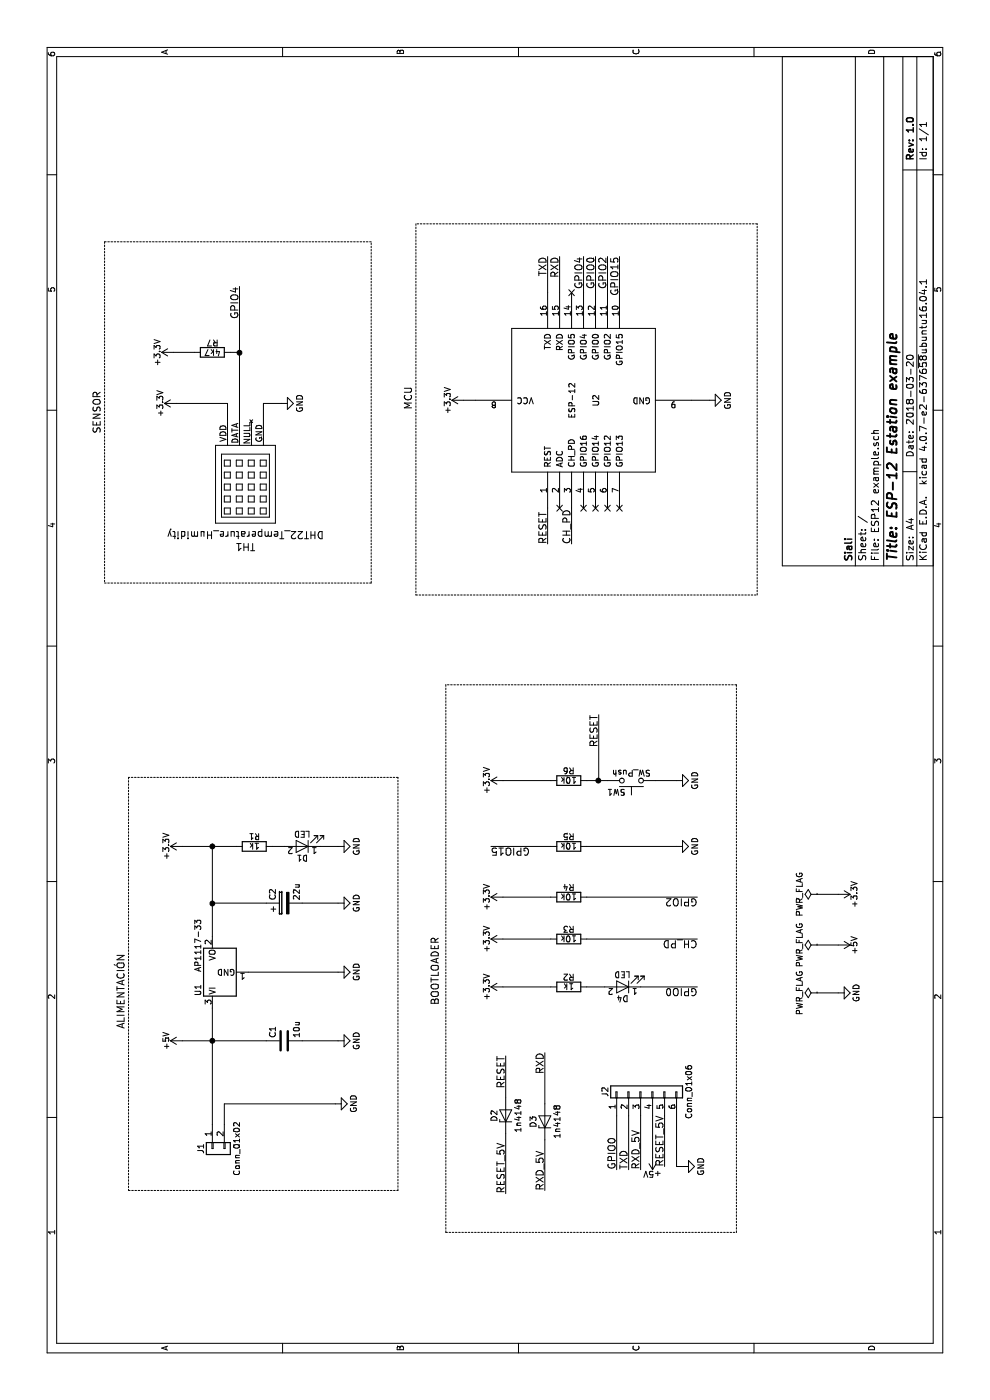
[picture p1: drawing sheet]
EESchema Schematic File Version 2
LIBS:power
LIBS:device
LIBS:switches
LIBS:relays
LIBS:motors
LIBS:transistors
LIBS:conn
LIBS:linear
LIBS:regul
LIBS:74xx
LIBS:cmos4000
LIBS:adc-dac
LIBS:memory
LIBS:xilinx
LIBS:microcontrollers
LIBS:dsp
LIBS:microchip
LIBS:analog_switches
LIBS:motorola
LIBS:texas
LIBS:intel
LIBS:audio
LIBS:interface
LIBS:digital-audio
LIBS:philips
LIBS:display
LIBS:cypress
LIBS:siliconi
LIBS:opto
LIBS:atmel
LIBS:contrib
LIBS:valves
LIBS:ESP8266
LIBS:sensors
LIBS:ESP12 example-cache
EELAYER 25 0
EELAYER END
$Descr A4 11693 8268
encoding utf-8
Sheet 1 1
Title "ESP-12 Estation example"
Date "2018-03-20"
Rev "1.0"
Comp "Siali"
Comment1 ""
Comment2 ""
Comment3 ""
Comment4 ""
$EndDescr
$Comp
L ESP-12 U2
U 1 1
P 8350 4875
F 0 "U2" H 8350 4775 50  0000 C CNN
F 1 "ESP-12" H 8350 4975 50  0000 C CNN
F 2 "ESP8266:ESP-12" H 8350 4875 50  0001 C CNN
F 3 "" H 8350 4875 50  0001 C CNN
	1    8350 4875
	1    0    0    -1  
$EndComp
$Comp
L GND #PWR01
U 1 1
P 8350 5925
F 0 "#PWR01" H 8350 5675 50  0001 C CNN
F 1 "GND" H 8350 5775 50  0000 C CNN
F 2 "" H 8350 5925 50  0001 C CNN
F 3 "" H 8350 5925 50  0001 C CNN
	1    8350 5925
	1    0    0    -1  
$EndComp
$Comp
L LED D1
U 1 1
P 4625 2525
F 0 "D1" H 4625 2625 50  0000 C CNN
F 1 "LED" H 4625 2425 50  0000 C CNN
F 2 "LEDs:LED_0805" H 4625 2525 50  0001 C CNN
F 3 "" H 4625 2525 50  0001 C CNN
	1    4625 2525
	0    -1   -1   0   
$EndComp
$Comp
L R R1
U 1 1
P 4625 2125
F 0 "R1" V 4705 2125 50  0000 C CNN
F 1 "1k" V 4625 2125 50  0000 C CNN
F 2 "Resistors_SMD:R_1206" V 4555 2125 50  0001 C CNN
F 3 "" H 4625 2125 50  0001 C CNN
	1    4625 2125
	1    0    0    -1  
$EndComp
$Comp
L LED D4
U 1 1
P 3450 5200
F 0 "D4" H 3450 5300 50  0000 C CNN
F 1 "LED" H 3450 5100 50  0000 C CNN
F 2 "LEDs:LED_0805" H 3450 5200 50  0001 C CNN
F 3 "" H 3450 5200 50  0001 C CNN
	1    3450 5200
	0    -1   -1   0   
$EndComp
$Comp
L R R2
U 1 1
P 3450 4750
F 0 "R2" V 3530 4750 50  0000 C CNN
F 1 "1k" V 3450 4750 50  0000 C CNN
F 2 "Resistors_SMD:R_1206" V 3380 4750 50  0001 C CNN
F 3 "" H 3450 4750 50  0001 C CNN
	1    3450 4750
	1    0    0    1   
$EndComp
$Comp
L GND #PWR02
U 1 1
P 4625 2825
F 0 "#PWR02" H 4625 2575 50  0001 C CNN
F 1 "GND" H 4625 2675 50  0000 C CNN
F 2 "" H 4625 2825 50  0001 C CNN
F 3 "" H 4625 2825 50  0001 C CNN
	1    4625 2825
	1    0    0    -1  
$EndComp
Text Label 9550 4975 2    60   ~ 0
GPIO0
Text Label 3450 5825 1    60   ~ 0
GPIO0
Text Label 9550 4675 2    60   ~ 0
RXD
Text Label 9550 4875 2    60   ~ 0
GPIO4
Text Label 9550 4575 2    60   ~ 0
TXD
Text Label 9550 5075 2    60   ~ 0
GPIO2
Text Label 9550 5175 2    60   ~ 0
GPIO15
Text Label 7150 4775 0    60   ~ 0
CH_PD
Text Label 7150 4575 0    60   ~ 0
RESET
$Comp
L AP1117-33 U1
U 1 1
P 3575 1775
F 0 "U1" H 3425 1900 50  0000 C CNN
F 1 "AP1117-33" H 3575 1900 50  0000 L CNN
F 2 "TO_SOT_Packages_SMD:SOT-223-3Lead_TabPin2" H 3575 1975 50  0001 C CNN
F 3 "" H 3675 1525 50  0001 C CNN
	1    3575 1775
	1    0    0    -1  
$EndComp
$Comp
L C C1
U 1 1
P 3000 2375
F 0 "C1" H 3025 2475 50  0000 L CNN
F 1 "10u" H 3025 2275 50  0000 L CNN
F 2 "Capacitors_SMD:C_1206" H 3038 2225 50  0001 C CNN
F 3 "" H 3000 2375 50  0001 C CNN
	1    3000 2375
	1    0    0    -1  
$EndComp
$Comp
L CP C2
U 1 1
P 4150 2375
F 0 "C2" H 4175 2475 50  0000 L CNN
F 1 "22u" H 4175 2275 50  0000 L CNN
F 2 "Capacitors_SMD:CP_Elec_4x5.7" H 4188 2225 50  0001 C CNN
F 3 "" H 4150 2375 50  0001 C CNN
	1    4150 2375
	1    0    0    -1  
$EndComp
$Comp
L GND #PWR03
U 1 1
P 3000 2825
F 0 "#PWR03" H 3000 2575 50  0001 C CNN
F 1 "GND" H 3000 2675 50  0000 C CNN
F 2 "" H 3000 2825 50  0001 C CNN
F 3 "" H 3000 2825 50  0001 C CNN
	1    3000 2825
	1    0    0    -1  
$EndComp
$Comp
L GND #PWR04
U 1 1
P 3575 2825
F 0 "#PWR04" H 3575 2575 50  0001 C CNN
F 1 "GND" H 3575 2675 50  0000 C CNN
F 2 "" H 3575 2825 50  0001 C CNN
F 3 "" H 3575 2825 50  0001 C CNN
	1    3575 2825
	1    0    0    -1  
$EndComp
$Comp
L GND #PWR05
U 1 1
P 4150 2825
F 0 "#PWR05" H 4150 2575 50  0001 C CNN
F 1 "GND" H 4150 2675 50  0000 C CNN
F 2 "" H 4150 2825 50  0001 C CNN
F 3 "" H 4150 2825 50  0001 C CNN
	1    4150 2825
	1    0    0    -1  
$EndComp
$Comp
L R R3
U 1 1
P 3850 4750
F 0 "R3" V 3930 4750 50  0000 C CNN
F 1 "10k" V 3850 4750 50  0000 C CNN
F 2 "Resistors_SMD:R_1206" V 3780 4750 50  0001 C CNN
F 3 "" H 3850 4750 50  0001 C CNN
	1    3850 4750
	1    0    0    -1  
$EndComp
$Comp
L +3.3V #PWR06
U 1 1
P 4625 1525
F 0 "#PWR06" H 4625 1375 50  0001 C CNN
F 1 "+3.3V" H 4625 1665 50  0000 C CNN
F 2 "" H 4625 1525 50  0001 C CNN
F 3 "" H 4625 1525 50  0001 C CNN
	1    4625 1525
	1    0    0    -1  
$EndComp
$Comp
L +3.3V #PWR07
U 1 1
P 3850 4200
F 0 "#PWR07" H 3850 4050 50  0001 C CNN
F 1 "+3.3V" H 3850 4340 50  0000 C CNN
F 2 "" H 3850 4200 50  0001 C CNN
F 3 "" H 3850 4200 50  0001 C CNN
	1    3850 4200
	1    0    0    -1  
$EndComp
Text Label 3850 5825 1    60   ~ 0
CH_PD
$Comp
L R R4
U 1 1
P 4200 4750
F 0 "R4" V 4280 4750 50  0000 C CNN
F 1 "10k" V 4200 4750 50  0000 C CNN
F 2 "Resistors_SMD:R_1206" V 4130 4750 50  0001 C CNN
F 3 "" H 4200 4750 50  0001 C CNN
	1    4200 4750
	1    0    0    -1  
$EndComp
$Comp
L +3.3V #PWR08
U 1 1
P 4200 4200
F 0 "#PWR08" H 4200 4050 50  0001 C CNN
F 1 "+3.3V" H 4200 4340 50  0000 C CNN
F 2 "" H 4200 4200 50  0001 C CNN
F 3 "" H 4200 4200 50  0001 C CNN
	1    4200 4200
	1    0    0    -1  
$EndComp
Text Label 4200 5825 1    60   ~ 0
GPIO2
$Comp
L +3.3V #PWR09
U 1 1
P 3450 4200
F 0 "#PWR09" H 3450 4050 50  0001 C CNN
F 1 "+3.3V" H 3450 4340 50  0000 C CNN
F 2 "" H 3450 4200 50  0001 C CNN
F 3 "" H 3450 4200 50  0001 C CNN
	1    3450 4200
	1    0    0    -1  
$EndComp
$Comp
L R R5
U 1 1
P 4625 4750
F 0 "R5" V 4705 4750 50  0000 C CNN
F 1 "10k" V 4625 4750 50  0000 C CNN
F 2 "Resistors_SMD:R_1206" V 4555 4750 50  0001 C CNN
F 3 "" H 4625 4750 50  0001 C CNN
	1    4625 4750
	1    0    0    -1  
$EndComp
Text Label 4625 4100 3    60   ~ 0
GPIO15
$Comp
L GND #PWR010
U 1 1
P 4625 5650
F 0 "#PWR010" H 4625 5400 50  0001 C CNN
F 1 "GND" H 4625 5500 50  0000 C CNN
F 2 "" H 4625 5650 50  0001 C CNN
F 3 "" H 4625 5650 50  0001 C CNN
	1    4625 5650
	1    0    0    -1  
$EndComp
$Comp
L SW_Push SW1
U 1 1
P 5175 5275
F 0 "SW1" H 5225 5375 50  0000 L CNN
F 1 "SW_Push" H 5175 5215 50  0000 C CNN
F 2 "Buttons_Switches_SMD:SW_SPST_PTS645" H 5175 5475 50  0001 C CNN
F 3 "" H 5175 5475 50  0001 C CNN
	1    5175 5275
	0    -1   -1   0   
$EndComp
$Comp
L R R6
U 1 1
P 5175 4750
F 0 "R6" V 5255 4750 50  0000 C CNN
F 1 "10k" V 5175 4750 50  0000 C CNN
F 2 "Resistors_SMD:R_1206" V 5105 4750 50  0001 C CNN
F 3 "" H 5175 4750 50  0001 C CNN
	1    5175 4750
	1    0    0    -1  
$EndComp
$Comp
L +3.3V #PWR011
U 1 1
P 5175 4200
F 0 "#PWR011" H 5175 4050 50  0001 C CNN
F 1 "+3.3V" H 5175 4340 50  0000 C CNN
F 2 "" H 5175 4200 50  0001 C CNN
F 3 "" H 5175 4200 50  0001 C CNN
	1    5175 4200
	1    0    0    -1  
$EndComp
$Comp
L GND #PWR012
U 1 1
P 5175 5650
F 0 "#PWR012" H 5175 5400 50  0001 C CNN
F 1 "GND" H 5175 5500 50  0000 C CNN
F 2 "" H 5175 5650 50  0001 C CNN
F 3 "" H 5175 5650 50  0001 C CNN
	1    5175 5650
	1    0    0    -1  
$EndComp
Text Label 5725 5000 2    60   ~ 0
RESET
$Comp
L D_Zener D3
U 1 1
P 2325 4550
F 0 "D3" H 2325 4650 50  0000 C CNN
F 1 "1n4148" H 2325 4450 50  0000 C CNN
F 2 "Diodes_SMD:D_SOD-123" H 2325 4550 50  0001 C CNN
F 3 "" H 2325 4550 50  0001 C CNN
	1    2325 4550
	1    0    0    -1  
$EndComp
$Comp
L D_Zener D2
U 1 1
P 2375 4225
F 0 "D2" H 2375 4325 50  0000 C CNN
F 1 "1n4148" H 2375 4125 50  0000 C CNN
F 2 "Diodes_SMD:D_SOD-123" H 2375 4225 50  0001 C CNN
F 3 "" H 2375 4225 50  0001 C CNN
	1    2375 4225
	1    0    0    -1  
$EndComp
Text Label 2875 4225 2    60   ~ 0
RESET
Text Label 2900 4550 2    60   ~ 0
RXD
Text Label 1750 4550 0    60   ~ 0
RXD_5V
Text Label 1725 4225 0    60   ~ 0
RESET_5V
$Comp
L Conn_01x06 J2
U 1 1
P 2575 5350
F 0 "J2" H 2575 5650 50  0000 C CNN
F 1 "Conn_01x06" H 2575 4950 50  0000 C CNN
F 2 "Pin_Headers:Pin_Header_Angled_1x06_Pitch2.54mm" H 2575 5350 50  0001 C CNN
F 3 "" H 2575 5350 50  0001 C CNN
	1    2575 5350
	1    0    0    -1  
$EndComp
$Comp
L GND #PWR013
U 1 1
P 1950 5700
F 0 "#PWR013" H 1950 5450 50  0001 C CNN
F 1 "GND" H 1950 5550 50  0000 C CNN
F 2 "" H 1950 5700 50  0001 C CNN
F 3 "" H 1950 5700 50  0001 C CNN
	1    1950 5700
	1    0    0    -1  
$EndComp
$Comp
L +5V #PWR014
U 1 1
P 2025 5450
F 0 "#PWR014" H 2025 5300 50  0001 C CNN
F 1 "+5V" H 2025 5590 50  0000 C CNN
F 2 "" H 2025 5450 50  0001 C CNN
F 3 "" H 2025 5450 50  0001 C CNN
	1    2025 5450
	0    -1   -1   0   
$EndComp
Text Label 1925 5350 0    60   ~ 0
RXD_5V
Text Label 1925 5250 0    60   ~ 0
TXD
Text Label 1925 5150 0    60   ~ 0
GPIO0
Text Label 1950 5550 0    60   ~ 0
RESET_5V
$Comp
L DHT22_Temperature_Humidity TH1
U 1 1
P 8175 2050
F 0 "TH1" H 8175 3100 60  0000 C CNN
F 1 "DHT22_Temperature_Humidity" H 8175 3000 60  0000 C CNN
F 2 "DHT22:DHT22_Temperature_Humidity" H 8175 2050 60  0001 C CNN
F 3 "" H 8175 2050 60  0000 C CNN
	1    8175 2050
	0    -1   1    0   
$EndComp
$Comp
L +3.3V #PWR015
U 1 1
P 8325 1475
F 0 "#PWR015" H 8325 1325 50  0001 C CNN
F 1 "+3.3V" H 8325 1615 50  0000 C CNN
F 2 "" H 8325 1475 50  0001 C CNN
F 3 "" H 8325 1475 50  0001 C CNN
	1    8325 1475
	-1   0    0    -1  
$EndComp
$Comp
L GND #PWR016
U 1 1
P 8325 2350
F 0 "#PWR016" H 8325 2100 50  0001 C CNN
F 1 "GND" H 8325 2200 50  0000 C CNN
F 2 "" H 8325 2350 50  0001 C CNN
F 3 "" H 8325 2350 50  0001 C CNN
	1    8325 2350
	-1   0    0    -1  
$EndComp
Text Label 9300 2000 2    60   ~ 0
GPIO4
$Comp
L R R7
U 1 1
P 8750 1775
F 0 "R7" V 8830 1775 50  0000 C CNN
F 1 "4k7" V 8750 1775 50  0000 C CNN
F 2 "Resistors_Universal:Resistor_SMD+THTuniversal_1206_RM10_HandSoldering_RevA_Date25Jun2010" V 8680 1775 50  0001 C CNN
F 3 "" H 8750 1775 50  0001 C CNN
	1    8750 1775
	1    0    0    -1  
$EndComp
$Comp
L +3.3V #PWR017
U 1 1
P 8750 1450
F 0 "#PWR017" H 8750 1300 50  0001 C CNN
F 1 "+3.3V" H 8750 1590 50  0000 C CNN
F 2 "" H 8750 1450 50  0001 C CNN
F 3 "" H 8750 1450 50  0001 C CNN
	1    8750 1450
	-1   0    0    -1  
$EndComp
$Comp
L Conn_01x02 J1
U 1 1
P 2100 1775
F 0 "J1" H 2100 1875 50  0000 C CNN
F 1 "Conn_01x02" H 2100 1575 50  0000 C CNN
F 2 "Connectors_JST:JST_EH_S02B-EH_02x2.50mm_Angled" H 2100 1775 50  0001 C CNN
F 3 "" H 2100 1775 50  0001 C CNN
	1    2100 1775
	-1   0    0    -1  
$EndComp
$Comp
L GND #PWR018
U 1 1
P 2475 2800
F 0 "#PWR018" H 2475 2550 50  0001 C CNN
F 1 "GND" H 2475 2650 50  0000 C CNN
F 2 "" H 2475 2800 50  0001 C CNN
F 3 "" H 2475 2800 50  0001 C CNN
	1    2475 2800
	1    0    0    -1  
$EndComp
$Comp
L +5V #PWR019
U 1 1
P 3000 1525
F 0 "#PWR019" H 3000 1375 50  0001 C CNN
F 1 "+5V" H 3000 1665 50  0000 C CNN
F 2 "" H 3000 1525 50  0001 C CNN
F 3 "" H 3000 1525 50  0001 C CNN
	1    3000 1525
	1    0    0    -1  
$EndComp
Text Notes 3100 1050 0    60   ~ 0
ALIMENTACIÓN
Text Notes 3300 3675 0    60   ~ 0
BOOTLOADER
NoConn ~ 9250 4775
NoConn ~ 7450 5175
NoConn ~ 7450 5075
NoConn ~ 7450 4975
NoConn ~ 7450 4875
NoConn ~ 7450 4675
Text Notes 8075 850  0    60   ~ 0
SENSOR
Text Notes 8275 3450 0    60   ~ 0
MCU
Wire Wire Line
	8350 3975 8350 3875
Wire Wire Line
	8350 5925 8350 5775
Wire Wire Line
	3450 4900 3450 5050
Wire Wire Line
	3450 4600 3450 4200
Wire Wire Line
	4625 2675 4625 2825
Wire Wire Line
	4625 2375 4625 2275
Wire Wire Line
	9250 4975 9550 4975
Wire Wire Line
	3450 5825 3450 5350
Wire Wire Line
	9250 4575 9550 4575
Wire Wire Line
	9250 4675 9550 4675
Wire Wire Line
	9250 4875 9550 4875
Wire Wire Line
	9250 5075 9550 5075
Wire Wire Line
	9250 5175 9550 5175
Wire Wire Line
	7450 4775 7150 4775
Wire Wire Line
	7450 4575 7150 4575
Wire Wire Line
	2300 1775 3275 1775
Wire Wire Line
	3000 1525 3000 2225
Connection ~ 3000 1775
Wire Wire Line
	3875 1775 4625 1775
Wire Wire Line
	4150 1775 4150 2225
Connection ~ 4150 1775
Wire Wire Line
	3000 2525 3000 2825
Wire Wire Line
	3575 2075 3575 2825
Wire Wire Line
	4150 2525 4150 2825
Wire Wire Line
	4625 1525 4625 1975
Wire Wire Line
	3850 4600 3850 4200
Wire Wire Line
	3850 4900 3850 5825
Wire Wire Line
	4200 4600 4200 4200
Wire Wire Line
	4200 4900 4200 5825
Wire Wire Line
	4625 4600 4625 4100
Wire Wire Line
	4625 4900 4625 5650
Wire Wire Line
	5175 4600 5175 4200
Wire Wire Line
	5175 5650 5175 5475
Wire Wire Line
	5175 4900 5175 5075
Wire Wire Line
	5175 5000 5725 5000
Connection ~ 5175 5000
Wire Wire Line
	2175 4550 1750 4550
Wire Wire Line
	2475 4550 2900 4550
Wire Wire Line
	1950 5650 2375 5650
Wire Wire Line
	2375 5550 1950 5550
Wire Wire Line
	2375 5450 2025 5450
Wire Wire Line
	2375 5350 1925 5350
Wire Wire Line
	2375 5250 1925 5250
Wire Wire Line
	2375 5150 1925 5150
Wire Wire Line
	1950 5650 1950 5700
Wire Wire Line
	8175 1900 8325 1900
Wire Wire Line
	8325 1900 8325 1475
Wire Wire Line
	8175 2200 8325 2200
Wire Wire Line
	8325 2200 8325 2350
Wire Wire Line
	8175 2000 9300 2000
Wire Wire Line
	8750 1625 8750 1450
Wire Wire Line
	8750 1925 8750 2000
Connection ~ 8750 2000
Wire Notes Line
	1400 3725 1400 6150
Wire Notes Line
	1400 6150 5975 6150
Wire Notes Line
	5975 6150 5975 3725
Wire Notes Line
	5975 3725 1400 3725
Wire Notes Line
	1750 3325 5200 3325
Wire Notes Line
	5200 3325 5200 1075
Wire Notes Line
	5200 1075 1750 1075
Wire Notes Line
	1750 1075 1750 3325
Wire Notes Line
	6825 875  6825 3100
Wire Notes Line
	6825 3100 9675 3100
Wire Notes Line
	9675 3100 9675 875 
Wire Notes Line
	9675 875  6825 875 
Wire Notes Line
	6725 3475 6725 6325
Wire Notes Line
	6725 6325 9825 6325
Wire Notes Line
	9825 6325 9825 3475
Wire Notes Line
	9825 3475 6725 3475
Connection ~ 4625 1775
Wire Wire Line
	2300 1875 2475 1875
Wire Wire Line
	2475 1875 2475 2800
Wire Wire Line
	2225 4225 1725 4225
Wire Wire Line
	2525 4225 2875 4225
$Comp
L +3.3V #PWR020
U 1 1
P 8350 3875
F 0 "#PWR020" H 8350 3725 50  0001 C CNN
F 1 "+3.3V" H 8350 4015 50  0000 C CNN
F 2 "" H 8350 3875 50  0001 C CNN
F 3 "" H 8350 3875 50  0001 C CNN
	1    8350 3875
	-1   0    0    -1  
$EndComp
$Comp
L PWR_FLAG #FLG021
U 1 1
P 4225 6825
F 0 "#FLG021" H 4225 6900 50  0001 C CNN
F 1 "PWR_FLAG" H 4225 6975 50  0000 C CNN
F 2 "" H 4225 6825 50  0001 C CNN
F 3 "" H 4225 6825 50  0001 C CNN
	1    4225 6825
	1    0    0    -1  
$EndComp
$Comp
L PWR_FLAG #FLG022
U 1 1
P 3800 6825
F 0 "#FLG022" H 3800 6900 50  0001 C CNN
F 1 "PWR_FLAG" H 3800 6975 50  0000 C CNN
F 2 "" H 3800 6825 50  0001 C CNN
F 3 "" H 3800 6825 50  0001 C CNN
	1    3800 6825
	1    0    0    -1  
$EndComp
$Comp
L PWR_FLAG #FLG023
U 1 1
P 3400 6825
F 0 "#FLG023" H 3400 6900 50  0001 C CNN
F 1 "PWR_FLAG" H 3400 6975 50  0000 C CNN
F 2 "" H 3400 6825 50  0001 C CNN
F 3 "" H 3400 6825 50  0001 C CNN
	1    3400 6825
	1    0    0    -1  
$EndComp
$Comp
L GND #PWR024
U 1 1
P 3400 7000
F 0 "#PWR024" H 3400 6750 50  0001 C CNN
F 1 "GND" H 3400 6850 50  0000 C CNN
F 2 "" H 3400 7000 50  0001 C CNN
F 3 "" H 3400 7000 50  0001 C CNN
	1    3400 7000
	1    0    0    -1  
$EndComp
$Comp
L +5V #PWR025
U 1 1
P 3800 7000
F 0 "#PWR025" H 3800 6850 50  0001 C CNN
F 1 "+5V" H 3800 7140 50  0000 C CNN
F 2 "" H 3800 7000 50  0001 C CNN
F 3 "" H 3800 7000 50  0001 C CNN
	1    3800 7000
	-1   0    0    1   
$EndComp
$Comp
L +3.3V #PWR026
U 1 1
P 4225 7000
F 0 "#PWR026" H 4225 6850 50  0001 C CNN
F 1 "+3.3V" H 4225 7140 50  0000 C CNN
F 2 "" H 4225 7000 50  0001 C CNN
F 3 "" H 4225 7000 50  0001 C CNN
	1    4225 7000
	-1   0    0    1   
$EndComp
Wire Wire Line
	3400 7000 3400 6825
Wire Wire Line
	3800 6825 3800 7000
Wire Wire Line
	4225 6825 4225 7000
$EndSCHEMATC
